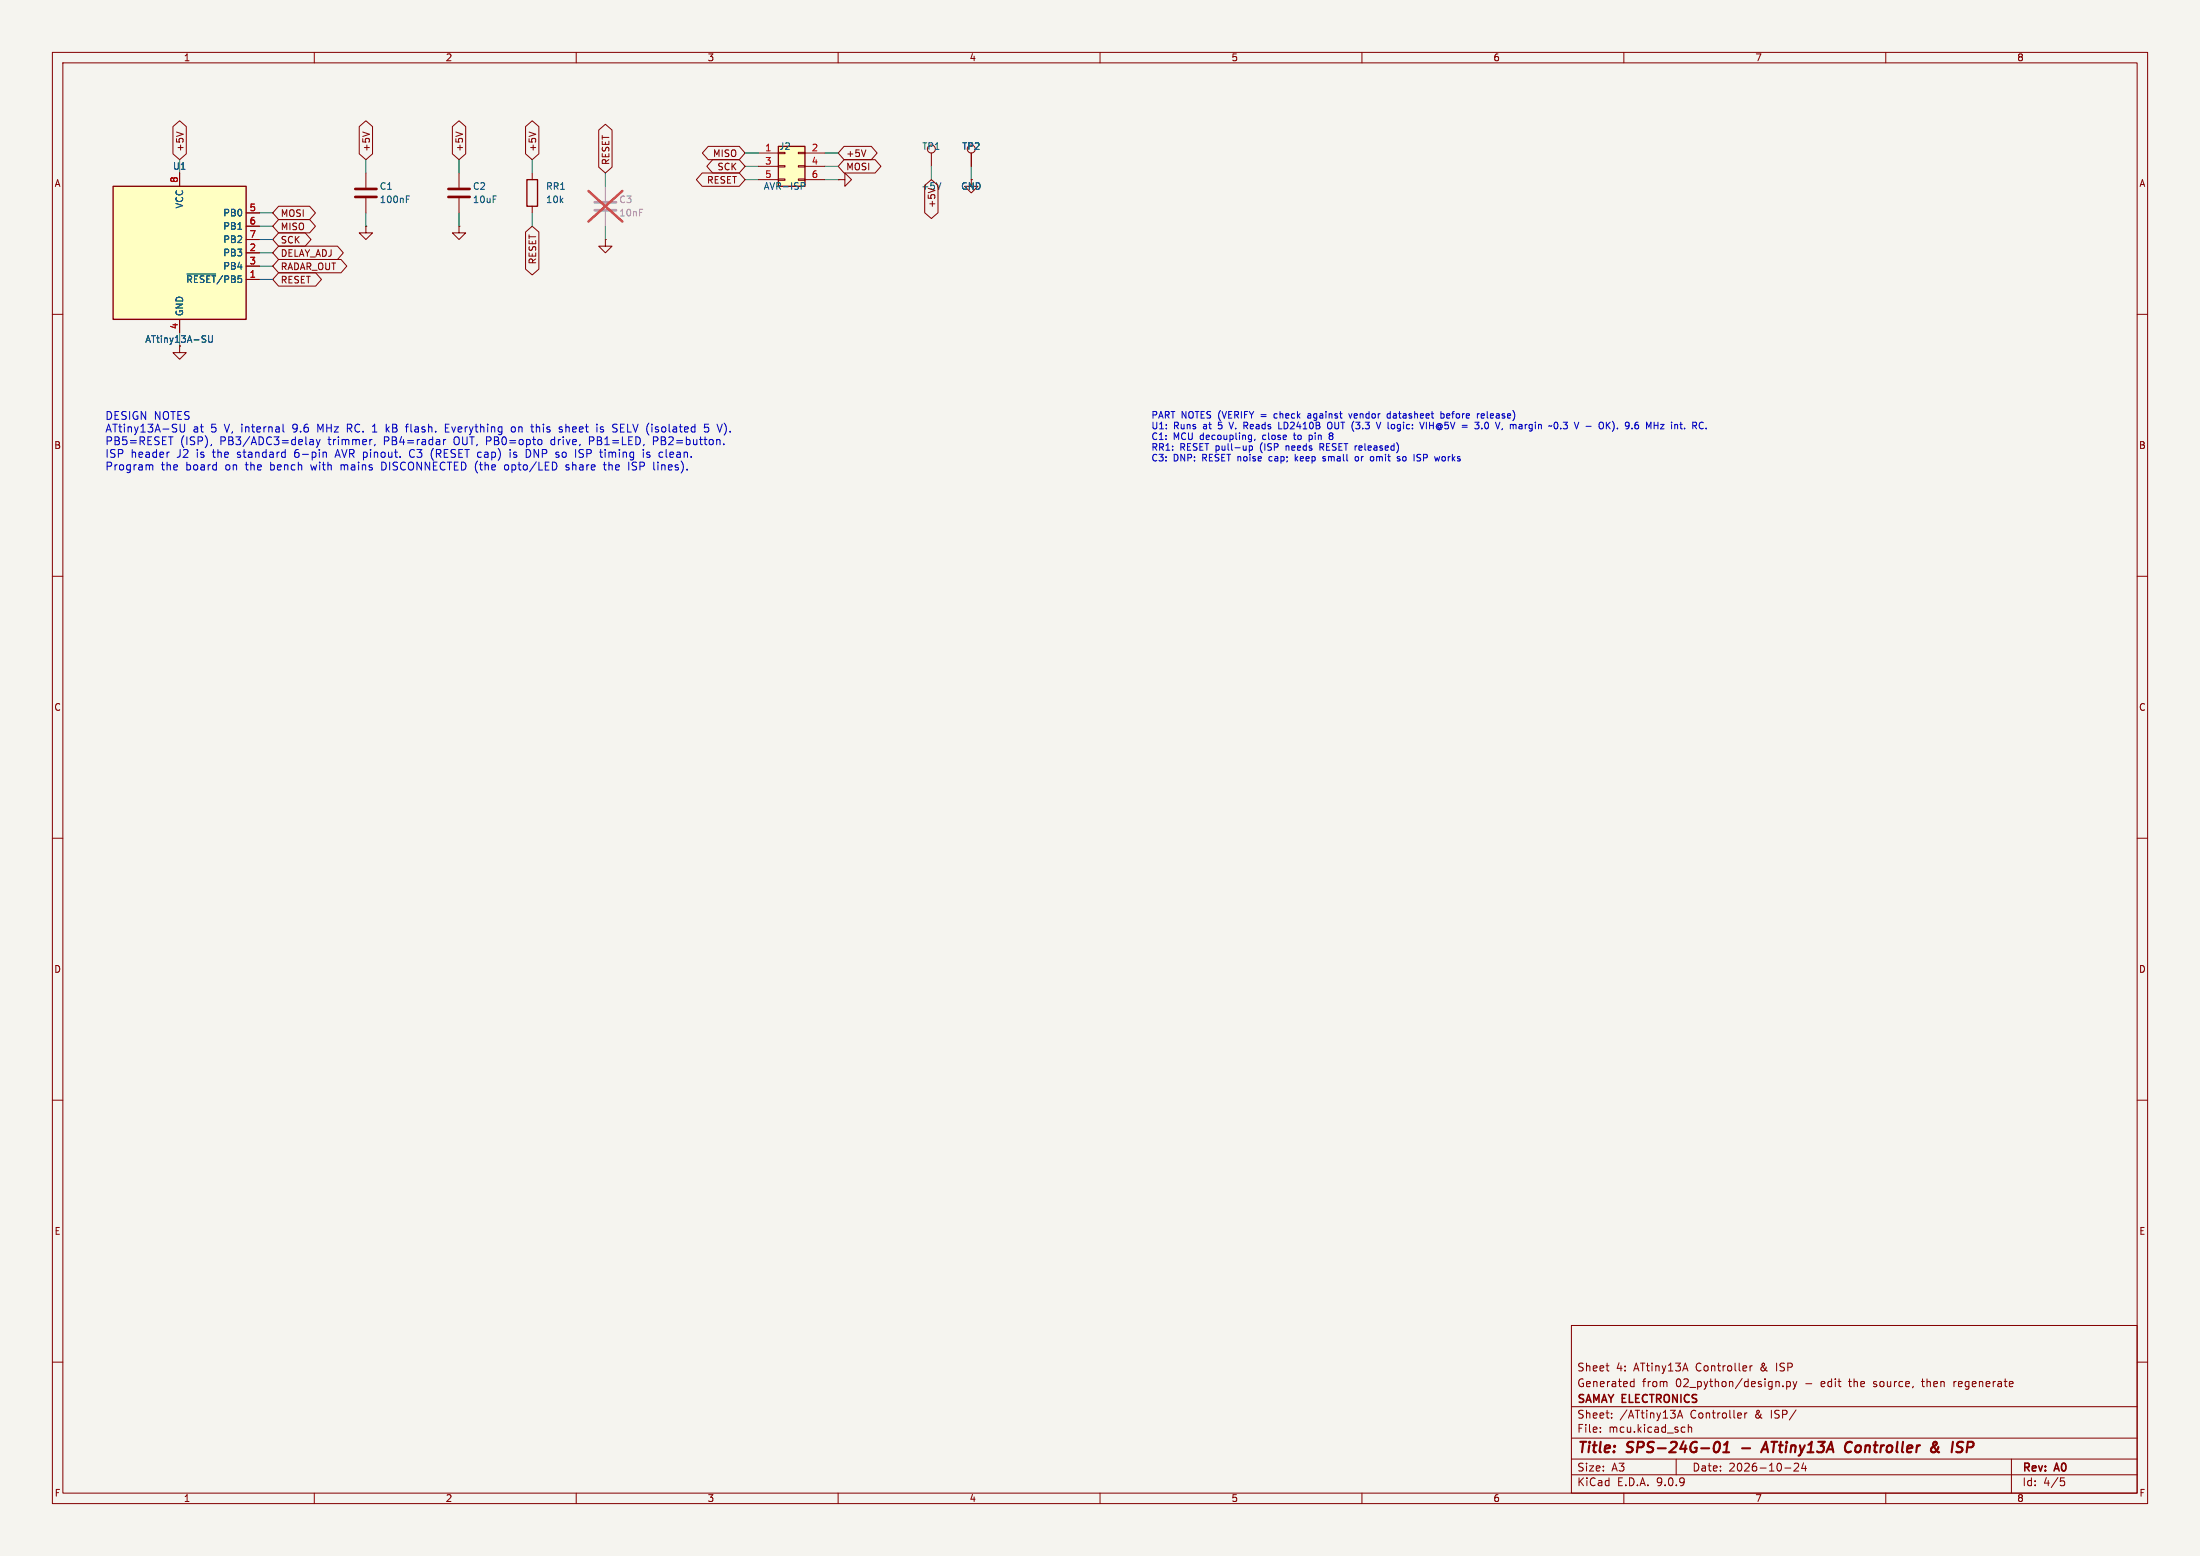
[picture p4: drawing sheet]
(kicad_sch
 (version 20250114)
 (generator "eeschema")
 (generator_version "9.0")
 (paper "A3")
 (title_block
  (title "SPS-24G-01 - ATtiny13A Controller & ISP")
  (date "2026-10-24")
  (rev "A0")
  (company "SAMAY ELECTRONICS")
  (comment 1 "Generated from 02_python/design.py - edit the source, then regenerate")
  (comment 2 "Sheet 4: ATtiny13A Controller & ISP"))
 (lib_symbols
  (symbol
   "MCU_Microchip_ATtiny:ATtiny13A-SS" (exclude_from_sim no) (in_bom yes) (on_board yes)
   (property
    "Reference"
    "U" (at -12.7 13.97 0) (effects (font (size 1.27 1.27)) (justify left bottom)))
   (property
    "Value"
    "ATtiny13A-SS" (at 2.54 -13.97 0) (effects (font (size 1.27 1.27)) (justify left top)))
   (property
    "Footprint"
    "Package_SO:SOIC-8_3.9x4.9mm_P1.27mm" (at 0 0 0) (effects (font (size 1.27 1.27)
    (italic yes)) (hide yes)))
   (property
    "Datasheet"
    "http://ww1.microchip.com/downloads/en/DeviceDoc/doc8126.pdf" (at 0 0 0) (effects (font (size 1.27 1.27)) (hide yes)))
   (property
    "Description"
    "20MHz, 1kB Flash, 64B SRAM, 64B EEPROM, debugWIRE, SOIC-8 (150 mil)" (at 0 0 0) (effects (font (size 1.27 1.27)) (hide yes)))
   (property
    "ki_keywords"
    "AVR 8bit Microcontroller tinyAVR" (at 0 0 0) (effects (font (size 1.27 1.27)) (hide yes)))
   (property
    "ki_fp_filters"
    "SOIC*3.9x4.9mm*P1.27mm*" (at 0 0 0) (effects (font (size 1.27 1.27)) (hide yes)))
   (symbol
    "ATtiny13A-SS_0_1"
    (rectangle (start -12.7 -12.7) (end 12.7 12.7) (stroke (width 0.254) (type default)) (fill (type background))))
   (symbol
    "ATtiny13A-SS_1_1"
    (pin
    power_in
    line (at 0 15.24 270) (length 2.54) (name
    "VCC" (effects (font (size 1.27 1.27)))) (number
    "8" (effects (font (size 1.27 1.27)))))
    (pin
    power_in
    line (at 0 -15.24 90) (length 2.54) (name
    "GND" (effects (font (size 1.27 1.27)))) (number
    "4" (effects (font (size 1.27 1.27)))))
    (pin
    bidirectional
    line (at 15.24 7.62 180) (length 2.54) (name
    "PB0" (effects (font (size 1.27 1.27)))) (number
    "5" (effects (font (size 1.27 1.27)))))
    (pin
    bidirectional
    line (at 15.24 5.08 180) (length 2.54) (name
    "PB1" (effects (font (size 1.27 1.27)))) (number
    "6" (effects (font (size 1.27 1.27)))))
    (pin
    bidirectional
    line (at 15.24 2.54 180) (length 2.54) (name
    "PB2" (effects (font (size 1.27 1.27)))) (number
    "7" (effects (font (size 1.27 1.27)))))
    (pin
    bidirectional
    line (at 15.24 0 180) (length 2.54) (name
    "PB3" (effects (font (size 1.27 1.27)))) (number
    "2" (effects (font (size 1.27 1.27)))))
    (pin
    bidirectional
    line (at 15.24 -2.54 180) (length 2.54) (name
    "PB4" (effects (font (size 1.27 1.27)))) (number
    "3" (effects (font (size 1.27 1.27)))))
    (pin
    bidirectional
    line (at 15.24 -5.08 180) (length 2.54) (name
    "~{RESET}/PB5" (effects (font (size 1.27 1.27)))) (number
    "1" (effects (font (size 1.27 1.27))))))
   (embedded_fonts no))
  (symbol
   "power:GND"
   (power)
   (pin_numbers (hide yes))
   (pin_names
    (offset 0) (hide yes)) (exclude_from_sim no) (in_bom yes) (on_board yes)
   (property
    "Reference"
    "#PWR" (at 0 -6.35 0) (effects (font (size 1.27 1.27)) (hide yes)))
   (property
    "Value"
    "GND" (at 0 -3.81 0) (effects (font (size 1.27 1.27))))
   (property
    "Footprint"
    "" (at 0 0 0) (effects (font (size 1.27 1.27)) (hide yes)))
   (property
    "Datasheet"
    "" (at 0 0 0) (effects (font (size 1.27 1.27)) (hide yes)))
   (property
    "Description"
    "Power symbol creates a global label with name \"GND\" , ground" (at 0 0 0) (effects (font (size 1.27 1.27)) (hide yes)))
   (property
    "ki_keywords"
    "global power" (at 0 0 0) (effects (font (size 1.27 1.27)) (hide yes)))
   (symbol
    "GND_0_1"
    (polyline (pts (xy 0 0) (xy 0 -1.27) (xy 1.27 -1.27) (xy 0 -2.54) (xy -1.27 -1.27) (xy 0 -1.27)) (stroke (width 0) (type default)) (fill (type none))))
   (symbol
    "GND_1_1"
    (pin
    power_in
    line (at 0 0 270) (length 0) (name
    "~" (effects (font (size 1.27 1.27)))) (number
    "1" (effects (font (size 1.27 1.27))))))
   (embedded_fonts no))
  (symbol
   "Device:C"
   (pin_numbers (hide yes))
   (pin_names
    (offset 0.254)) (exclude_from_sim no) (in_bom yes) (on_board yes)
   (property
    "Reference"
    "C" (at 0.635 2.54 0) (effects (font (size 1.27 1.27)) (justify left)))
   (property
    "Value"
    "C" (at 0.635 -2.54 0) (effects (font (size 1.27 1.27)) (justify left)))
   (property
    "Footprint"
    "" (at 0.9652 -3.81 0) (effects (font (size 1.27 1.27)) (hide yes)))
   (property
    "Datasheet"
    "~" (at 0 0 0) (effects (font (size 1.27 1.27)) (hide yes)))
   (property
    "Description"
    "Unpolarized capacitor" (at 0 0 0) (effects (font (size 1.27 1.27)) (hide yes)))
   (property
    "ki_keywords"
    "cap capacitor" (at 0 0 0) (effects (font (size 1.27 1.27)) (hide yes)))
   (property
    "ki_fp_filters"
    "C_*" (at 0 0 0) (effects (font (size 1.27 1.27)) (hide yes)))
   (symbol
    "C_0_1"
    (polyline (pts (xy -2.032 0.762) (xy 2.032 0.762)) (stroke (width 0.508) (type default)) (fill (type none)))
    (polyline (pts (xy -2.032 -0.762) (xy 2.032 -0.762)) (stroke (width 0.508) (type default)) (fill (type none))))
   (symbol
    "C_1_1"
    (pin
    passive
    line (at 0 3.81 270) (length 2.794) (name
    "~" (effects (font (size 1.27 1.27)))) (number
    "1" (effects (font (size 1.27 1.27)))))
    (pin
    passive
    line (at 0 -3.81 90) (length 2.794) (name
    "~" (effects (font (size 1.27 1.27)))) (number
    "2" (effects (font (size 1.27 1.27))))))
   (embedded_fonts no))
  (symbol
   "Device:R"
   (pin_numbers (hide yes))
   (pin_names
    (offset 0)) (exclude_from_sim no) (in_bom yes) (on_board yes)
   (property
    "Reference"
    "R" (at 2.032 0 90) (effects (font (size 1.27 1.27))))
   (property
    "Value"
    "R" (at 0 0 90) (effects (font (size 1.27 1.27))))
   (property
    "Footprint"
    "" (at -1.778 0 90) (effects (font (size 1.27 1.27)) (hide yes)))
   (property
    "Datasheet"
    "~" (at 0 0 0) (effects (font (size 1.27 1.27)) (hide yes)))
   (property
    "Description"
    "Resistor" (at 0 0 0) (effects (font (size 1.27 1.27)) (hide yes)))
   (property
    "ki_keywords"
    "R res resistor" (at 0 0 0) (effects (font (size 1.27 1.27)) (hide yes)))
   (property
    "ki_fp_filters"
    "R_*" (at 0 0 0) (effects (font (size 1.27 1.27)) (hide yes)))
   (symbol
    "R_0_1"
    (rectangle (start -1.016 -2.54) (end 1.016 2.54) (stroke (width 0.254) (type default)) (fill (type none))))
   (symbol
    "R_1_1"
    (pin
    passive
    line (at 0 3.81 270) (length 1.27) (name
    "~" (effects (font (size 1.27 1.27)))) (number
    "1" (effects (font (size 1.27 1.27)))))
    (pin
    passive
    line (at 0 -3.81 90) (length 1.27) (name
    "~" (effects (font (size 1.27 1.27)))) (number
    "2" (effects (font (size 1.27 1.27))))))
   (embedded_fonts no))
  (symbol
   "Connector_Generic:Conn_02x03_Odd_Even"
   (pin_names
    (offset 1.016) (hide yes)) (exclude_from_sim no) (in_bom yes) (on_board yes)
   (property
    "Reference"
    "J" (at 1.27 5.08 0) (effects (font (size 1.27 1.27))))
   (property
    "Value"
    "Conn_02x03_Odd_Even" (at 1.27 -5.08 0) (effects (font (size 1.27 1.27))))
   (property
    "Footprint"
    "" (at 0 0 0) (effects (font (size 1.27 1.27)) (hide yes)))
   (property
    "Datasheet"
    "~" (at 0 0 0) (effects (font (size 1.27 1.27)) (hide yes)))
   (property
    "Description"
    "Generic connector, double row, 02x03, odd/even pin numbering scheme (row 1 odd numbers, row 2 even numbers), script generated (kicad-library-utils/schlib/autogen/connector/)" (at 0 0 0) (effects (font (size 1.27 1.27)) (hide yes)))
   (property
    "ki_keywords"
    "connector" (at 0 0 0) (effects (font (size 1.27 1.27)) (hide yes)))
   (property
    "ki_fp_filters"
    "Connector*:*_2x??_*" (at 0 0 0) (effects (font (size 1.27 1.27)) (hide yes)))
   (symbol
    "Conn_02x03_Odd_Even_1_1"
    (rectangle (start -1.27 3.81) (end 3.81 -3.81) (stroke (width 0.254) (type default)) (fill (type background)))
    (rectangle (start -1.27 2.667) (end 0 2.413) (stroke (width 0.1524) (type default)) (fill (type none)))
    (rectangle (start -1.27 0.127) (end 0 -0.127) (stroke (width 0.1524) (type default)) (fill (type none)))
    (rectangle (start -1.27 -2.413) (end 0 -2.667) (stroke (width 0.1524) (type default)) (fill (type none)))
    (rectangle (start 3.81 2.667) (end 2.54 2.413) (stroke (width 0.1524) (type default)) (fill (type none)))
    (rectangle (start 3.81 0.127) (end 2.54 -0.127) (stroke (width 0.1524) (type default)) (fill (type none)))
    (rectangle (start 3.81 -2.413) (end 2.54 -2.667) (stroke (width 0.1524) (type default)) (fill (type none)))
    (pin
    passive
    line (at -5.08 2.54 0) (length 3.81) (name
    "Pin_1" (effects (font (size 1.27 1.27)))) (number
    "1" (effects (font (size 1.27 1.27)))))
    (pin
    passive
    line (at -5.08 0 0) (length 3.81) (name
    "Pin_3" (effects (font (size 1.27 1.27)))) (number
    "3" (effects (font (size 1.27 1.27)))))
    (pin
    passive
    line (at -5.08 -2.54 0) (length 3.81) (name
    "Pin_5" (effects (font (size 1.27 1.27)))) (number
    "5" (effects (font (size 1.27 1.27)))))
    (pin
    passive
    line (at 7.62 2.54 180) (length 3.81) (name
    "Pin_2" (effects (font (size 1.27 1.27)))) (number
    "2" (effects (font (size 1.27 1.27)))))
    (pin
    passive
    line (at 7.62 0 180) (length 3.81) (name
    "Pin_4" (effects (font (size 1.27 1.27)))) (number
    "4" (effects (font (size 1.27 1.27)))))
    (pin
    passive
    line (at 7.62 -2.54 180) (length 3.81) (name
    "Pin_6" (effects (font (size 1.27 1.27)))) (number
    "6" (effects (font (size 1.27 1.27))))))
   (embedded_fonts no))
  (symbol
   "Connector:TestPoint"
   (pin_numbers (hide yes))
   (pin_names
    (offset 0.762) (hide yes)) (exclude_from_sim no) (in_bom yes) (on_board yes)
   (property
    "Reference"
    "TP" (at 0 6.858 0) (effects (font (size 1.27 1.27))))
   (property
    "Value"
    "TestPoint" (at 0 5.08 0) (effects (font (size 1.27 1.27))))
   (property
    "Footprint"
    "" (at 5.08 0 0) (effects (font (size 1.27 1.27)) (hide yes)))
   (property
    "Datasheet"
    "~" (at 5.08 0 0) (effects (font (size 1.27 1.27)) (hide yes)))
   (property
    "Description"
    "test point" (at 0 0 0) (effects (font (size 1.27 1.27)) (hide yes)))
   (property
    "ki_keywords"
    "test point tp" (at 0 0 0) (effects (font (size 1.27 1.27)) (hide yes)))
   (property
    "ki_fp_filters"
    "Pin* Test*" (at 0 0 0) (effects (font (size 1.27 1.27)) (hide yes)))
   (symbol
    "TestPoint_0_1"
    (circle (center 0 3.302) (radius 0.762) (stroke (width 0) (type default)) (fill (type none))))
   (symbol
    "TestPoint_1_1"
    (pin
    passive
    line (at 0 0 90) (length 2.54) (name
    "1" (effects (font (size 1.27 1.27)))) (number
    "1" (effects (font (size 1.27 1.27))))))
   (embedded_fonts no)))
 (symbol
  (lib_id "MCU_Microchip_ATtiny:ATtiny13A-SS")
  (at 34.29 48.26 0)
  (unit 1)
  (exclude_from_sim no)
  (in_bom yes)
  (on_board yes)
  (dnp no)
  (property
   "Reference"
   "U1" (at 34.29 31.75 0) (effects (font (size 1.27 1.27))))
  (property
   "Value"
   "ATtiny13A-SU" (at 34.29 64.77 0) (effects (font (size 1.27 1.27))))
  (property
   "Footprint"
   "Package_SO:SOIC-8_3.9x4.9mm_P1.27mm" (at 34.29 48.26 0) (effects (font (size 1.27 1.27)) (hide yes)))
  (property
   "Datasheet"
   "http://ww1.microchip.com/downloads/en/DeviceDoc/doc8126.pdf" (at 34.29 48.26 0) (effects (font (size 1.27 1.27)) (hide yes)))
  (property
   "Description"
   "8-bit AVR MCU, SOIC-8, 1 kB flash. PB5=RESET, PB3=ADC3(delay pot), PB4=radar in, PB0=opto drive, PB1=LED, PB2=button." (at 34.29 48.26 0) (effects (font (size 1.27 1.27)) (hide yes)))
  (property
   "MPN"
   "ATTINY13A-SU" (at 34.29 48.26 0) (effects (font (size 1.27 1.27)) (hide yes)))
  (property
   "Manufacturer"
   "Microchip" (at 34.29 48.26 0) (effects (font (size 1.27 1.27)) (hide yes)))
  (property
   "Note"
   "Runs at 5 V. Reads LD2410B OUT (3.3 V logic: VIH@5V = 3.0 V, margin ~0.3 V - OK). 9.6 MHz int. RC." (at 34.29 48.26 0) (effects (font (size 1.27 1.27)) (hide yes)))
  (pin
   "8")
  (pin
   "4")
  (pin
   "5")
  (pin
   "6")
  (pin
   "7")
  (pin
   "2")
  (pin
   "3")
  (pin
   "1")
  (instances (project
    "bps_switch" (path
    "/ae9e4f14-9949-5765-bfd0-b48f9e079f88/016f30f4-977a-5dcd-927c-97df38a57556" (reference "U1") (unit 1)))))
 (wire
  (pts (xy 34.29 33.02) (xy 34.29 30.48))
  (stroke (width 0) (type default)))
 (global_label
  "+5V"
  (shape bidirectional)
  (at 34.29 30.48 90)
  (fields_autoplaced yes)
  (effects (font (size 1.27 1.27)) (justify left))
  (property
   "Intersheetrefs"
   "${INTERSHEET_REFS}" (at 34.29 30.48 0) (effects (font (size 1.27 1.27)) (justify left) (hide yes))))
 (wire
  (pts (xy 34.29 63.5) (xy 34.29 66.04))
  (stroke (width 0) (type default)))
 (symbol
  (lib_id "power:GND")
  (at 34.29 66.04 0)
  (unit 1)
  (exclude_from_sim no)
  (in_bom yes)
  (on_board yes)
  (dnp no)
  (property
   "Reference"
   "#PWR005" (at 34.29 72.39 0) (effects (font (size 1.27 1.27)) (hide yes)))
  (property
   "Value"
   "GND" (at 34.29 69.85 0) (effects (font (size 1 1)) (hide yes)))
  (property
   "Footprint"
   "" (at 34.29 66.04 0) (effects (font (size 1.27 1.27)) (hide yes)))
  (property
   "Datasheet"
   "" (at 34.29 66.04 0) (effects (font (size 1.27 1.27)) (hide yes)))
  (property
   "Description"
   "" (at 34.29 66.04 0) (effects (font (size 1.27 1.27)) (hide yes)))
  (pin
   "1")
  (instances (project
    "bps_switch" (path
    "/ae9e4f14-9949-5765-bfd0-b48f9e079f88/016f30f4-977a-5dcd-927c-97df38a57556" (reference "#PWR005") (unit 1)))))
 (wire
  (pts (xy 49.53 40.64) (xy 52.07 40.64))
  (stroke (width 0) (type default)))
 (global_label
  "MOSI"
  (shape bidirectional)
  (at 52.07 40.64 0)
  (fields_autoplaced yes)
  (effects (font (size 1.27 1.27)) (justify left))
  (property
   "Intersheetrefs"
   "${INTERSHEET_REFS}" (at 52.07 40.64 0) (effects (font (size 1.27 1.27)) (justify left) (hide yes))))
 (wire
  (pts (xy 49.53 43.18) (xy 52.07 43.18))
  (stroke (width 0) (type default)))
 (global_label
  "MISO"
  (shape bidirectional)
  (at 52.07 43.18 0)
  (fields_autoplaced yes)
  (effects (font (size 1.27 1.27)) (justify left))
  (property
   "Intersheetrefs"
   "${INTERSHEET_REFS}" (at 52.07 43.18 0) (effects (font (size 1.27 1.27)) (justify left) (hide yes))))
 (wire
  (pts (xy 49.53 45.72) (xy 52.07 45.72))
  (stroke (width 0) (type default)))
 (global_label
  "SCK"
  (shape bidirectional)
  (at 52.07 45.72 0)
  (fields_autoplaced yes)
  (effects (font (size 1.27 1.27)) (justify left))
  (property
   "Intersheetrefs"
   "${INTERSHEET_REFS}" (at 52.07 45.72 0) (effects (font (size 1.27 1.27)) (justify left) (hide yes))))
 (wire
  (pts (xy 49.53 48.26) (xy 52.07 48.26))
  (stroke (width 0) (type default)))
 (global_label
  "DELAY_ADJ"
  (shape bidirectional)
  (at 52.07 48.26 0)
  (fields_autoplaced yes)
  (effects (font (size 1.27 1.27)) (justify left))
  (property
   "Intersheetrefs"
   "${INTERSHEET_REFS}" (at 52.07 48.26 0) (effects (font (size 1.27 1.27)) (justify left) (hide yes))))
 (wire
  (pts (xy 49.53 50.8) (xy 52.07 50.8))
  (stroke (width 0) (type default)))
 (global_label
  "RADAR_OUT"
  (shape bidirectional)
  (at 52.07 50.8 0)
  (fields_autoplaced yes)
  (effects (font (size 1.27 1.27)) (justify left))
  (property
   "Intersheetrefs"
   "${INTERSHEET_REFS}" (at 52.07 50.8 0) (effects (font (size 1.27 1.27)) (justify left) (hide yes))))
 (wire
  (pts (xy 49.53 53.34) (xy 52.07 53.34))
  (stroke (width 0) (type default)))
 (global_label
  "RESET"
  (shape bidirectional)
  (at 52.07 53.34 0)
  (fields_autoplaced yes)
  (effects (font (size 1.27 1.27)) (justify left))
  (property
   "Intersheetrefs"
   "${INTERSHEET_REFS}" (at 52.07 53.34 0) (effects (font (size 1.27 1.27)) (justify left) (hide yes))))
 (symbol
  (lib_id "Device:C")
  (at 69.85 36.83 0)
  (unit 1)
  (exclude_from_sim no)
  (in_bom yes)
  (on_board yes)
  (dnp no)
  (property
   "Reference"
   "C1" (at 72.39 35.56 0) (effects (font (size 1.27 1.27)) (justify left)))
  (property
   "Value"
   "100nF" (at 72.39 38.1 0) (effects (font (size 1.27 1.27)) (justify left)))
  (property
   "Footprint"
   "Capacitor_SMD:C_0603_1608Metric" (at 69.85 36.83 0) (effects (font (size 1.27 1.27)) (hide yes)))
  (property
   "Datasheet"
   "~" (at 69.85 36.83 0) (effects (font (size 1.27 1.27)) (hide yes)))
  (property
   "Description"
   "Unpolarized capacitor" (at 69.85 36.83 0) (effects (font (size 1.27 1.27)) (hide yes)))
  (property
   "MPN"
   "0603 MLCC X7R 50V" (at 69.85 36.83 0) (effects (font (size 1.27 1.27)) (hide yes)))
  (property
   "Manufacturer"
   "Samsung / Murata" (at 69.85 36.83 0) (effects (font (size 1.27 1.27)) (hide yes)))
  (property
   "Note"
   "MCU decoupling, close to pin 8" (at 69.85 36.83 0) (effects (font (size 1.27 1.27)) (hide yes)))
  (pin
   "1")
  (pin
   "2")
  (instances (project
    "bps_switch" (path
    "/ae9e4f14-9949-5765-bfd0-b48f9e079f88/016f30f4-977a-5dcd-927c-97df38a57556" (reference "C1") (unit 1)))))
 (wire
  (pts (xy 69.85 33.02) (xy 69.85 30.48))
  (stroke (width 0) (type default)))
 (global_label
  "+5V"
  (shape bidirectional)
  (at 69.85 30.48 90)
  (fields_autoplaced yes)
  (effects (font (size 1.27 1.27)) (justify left))
  (property
   "Intersheetrefs"
   "${INTERSHEET_REFS}" (at 69.85 30.48 0) (effects (font (size 1.27 1.27)) (justify left) (hide yes))))
 (wire
  (pts (xy 69.85 40.64) (xy 69.85 43.18))
  (stroke (width 0) (type default)))
 (symbol
  (lib_id "power:GND")
  (at 69.85 43.18 0)
  (unit 1)
  (exclude_from_sim no)
  (in_bom yes)
  (on_board yes)
  (dnp no)
  (property
   "Reference"
   "#PWR006" (at 69.85 49.53 0) (effects (font (size 1.27 1.27)) (hide yes)))
  (property
   "Value"
   "GND" (at 69.85 46.99 0) (effects (font (size 1 1)) (hide yes)))
  (property
   "Footprint"
   "" (at 69.85 43.18 0) (effects (font (size 1.27 1.27)) (hide yes)))
  (property
   "Datasheet"
   "" (at 69.85 43.18 0) (effects (font (size 1.27 1.27)) (hide yes)))
  (property
   "Description"
   "" (at 69.85 43.18 0) (effects (font (size 1.27 1.27)) (hide yes)))
  (pin
   "1")
  (instances (project
    "bps_switch" (path
    "/ae9e4f14-9949-5765-bfd0-b48f9e079f88/016f30f4-977a-5dcd-927c-97df38a57556" (reference "#PWR006") (unit 1)))))
 (symbol
  (lib_id "Device:C")
  (at 87.63 36.83 0)
  (unit 1)
  (exclude_from_sim no)
  (in_bom yes)
  (on_board yes)
  (dnp no)
  (property
   "Reference"
   "C2" (at 90.17 35.56 0) (effects (font (size 1.27 1.27)) (justify left)))
  (property
   "Value"
   "10uF" (at 90.17 38.1 0) (effects (font (size 1.27 1.27)) (justify left)))
  (property
   "Footprint"
   "Capacitor_SMD:C_0805_2012Metric" (at 87.63 36.83 0) (effects (font (size 1.27 1.27)) (hide yes)))
  (property
   "Datasheet"
   "~" (at 87.63 36.83 0) (effects (font (size 1.27 1.27)) (hide yes)))
  (property
   "Description"
   "Unpolarized capacitor" (at 87.63 36.83 0) (effects (font (size 1.27 1.27)) (hide yes)))
  (property
   "MPN"
   "0805 MLCC X7R 50V" (at 87.63 36.83 0) (effects (font (size 1.27 1.27)) (hide yes)))
  (property
   "Manufacturer"
   "Samsung / Murata" (at 87.63 36.83 0) (effects (font (size 1.27 1.27)) (hide yes)))
  (pin
   "1")
  (pin
   "2")
  (instances (project
    "bps_switch" (path
    "/ae9e4f14-9949-5765-bfd0-b48f9e079f88/016f30f4-977a-5dcd-927c-97df38a57556" (reference "C2") (unit 1)))))
 (wire
  (pts (xy 87.63 33.02) (xy 87.63 30.48))
  (stroke (width 0) (type default)))
 (global_label
  "+5V"
  (shape bidirectional)
  (at 87.63 30.48 90)
  (fields_autoplaced yes)
  (effects (font (size 1.27 1.27)) (justify left))
  (property
   "Intersheetrefs"
   "${INTERSHEET_REFS}" (at 87.63 30.48 0) (effects (font (size 1.27 1.27)) (justify left) (hide yes))))
 (wire
  (pts (xy 87.63 40.64) (xy 87.63 43.18))
  (stroke (width 0) (type default)))
 (symbol
  (lib_id "power:GND")
  (at 87.63 43.18 0)
  (unit 1)
  (exclude_from_sim no)
  (in_bom yes)
  (on_board yes)
  (dnp no)
  (property
   "Reference"
   "#PWR007" (at 87.63 49.53 0) (effects (font (size 1.27 1.27)) (hide yes)))
  (property
   "Value"
   "GND" (at 87.63 46.99 0) (effects (font (size 1 1)) (hide yes)))
  (property
   "Footprint"
   "" (at 87.63 43.18 0) (effects (font (size 1.27 1.27)) (hide yes)))
  (property
   "Datasheet"
   "" (at 87.63 43.18 0) (effects (font (size 1.27 1.27)) (hide yes)))
  (property
   "Description"
   "" (at 87.63 43.18 0) (effects (font (size 1.27 1.27)) (hide yes)))
  (pin
   "1")
  (instances (project
    "bps_switch" (path
    "/ae9e4f14-9949-5765-bfd0-b48f9e079f88/016f30f4-977a-5dcd-927c-97df38a57556" (reference "#PWR007") (unit 1)))))
 (symbol
  (lib_id "Device:R")
  (at 101.6 36.83 0)
  (unit 1)
  (exclude_from_sim no)
  (in_bom yes)
  (on_board yes)
  (dnp no)
  (property
   "Reference"
   "RR1" (at 104.14 35.56 0) (effects (font (size 1.27 1.27)) (justify left)))
  (property
   "Value"
   "10k" (at 104.14 38.1 0) (effects (font (size 1.27 1.27)) (justify left)))
  (property
   "Footprint"
   "Resistor_SMD:R_0603_1608Metric" (at 101.6 36.83 0) (effects (font (size 1.27 1.27)) (hide yes)))
  (property
   "Datasheet"
   "~" (at 101.6 36.83 0) (effects (font (size 1.27 1.27)) (hide yes)))
  (property
   "Description"
   "Resistor" (at 101.6 36.83 0) (effects (font (size 1.27 1.27)) (hide yes)))
  (property
   "MPN"
   "0603 1% thick film" (at 101.6 36.83 0) (effects (font (size 1.27 1.27)) (hide yes)))
  (property
   "Manufacturer"
   "Yageo / Uniroyal" (at 101.6 36.83 0) (effects (font (size 1.27 1.27)) (hide yes)))
  (property
   "Note"
   "RESET pull-up (ISP needs RESET released)" (at 101.6 36.83 0) (effects (font (size 1.27 1.27)) (hide yes)))
  (pin
   "1")
  (pin
   "2")
  (instances (project
    "bps_switch" (path
    "/ae9e4f14-9949-5765-bfd0-b48f9e079f88/016f30f4-977a-5dcd-927c-97df38a57556" (reference "RR1") (unit 1)))))
 (wire
  (pts (xy 101.6 33.02) (xy 101.6 30.48))
  (stroke (width 0) (type default)))
 (global_label
  "+5V"
  (shape bidirectional)
  (at 101.6 30.48 90)
  (fields_autoplaced yes)
  (effects (font (size 1.27 1.27)) (justify left))
  (property
   "Intersheetrefs"
   "${INTERSHEET_REFS}" (at 101.6 30.48 0) (effects (font (size 1.27 1.27)) (justify left) (hide yes))))
 (wire
  (pts (xy 101.6 40.64) (xy 101.6 43.18))
  (stroke (width 0) (type default)))
 (global_label
  "RESET"
  (shape bidirectional)
  (at 101.6 43.18 270)
  (fields_autoplaced yes)
  (effects (font (size 1.27 1.27)) (justify right))
  (property
   "Intersheetrefs"
   "${INTERSHEET_REFS}" (at 101.6 43.18 0) (effects (font (size 1.27 1.27)) (justify right) (hide yes))))
 (symbol
  (lib_id "Device:C")
  (at 115.57 39.37 0)
  (unit 1)
  (exclude_from_sim no)
  (in_bom yes)
  (on_board yes)
  (dnp yes)
  (property
   "Reference"
   "C3" (at 118.11 38.1 0) (effects (font (size 1.27 1.27)) (justify left)))
  (property
   "Value"
   "10nF" (at 118.11 40.64 0) (effects (font (size 1.27 1.27)) (justify left)))
  (property
   "Footprint"
   "Capacitor_SMD:C_0603_1608Metric" (at 115.57 39.37 0) (effects (font (size 1.27 1.27)) (hide yes)))
  (property
   "Datasheet"
   "~" (at 115.57 39.37 0) (effects (font (size 1.27 1.27)) (hide yes)))
  (property
   "Description"
   "Unpolarized capacitor" (at 115.57 39.37 0) (effects (font (size 1.27 1.27)) (hide yes)))
  (property
   "MPN"
   "0603 MLCC X7R 50V" (at 115.57 39.37 0) (effects (font (size 1.27 1.27)) (hide yes)))
  (property
   "Manufacturer"
   "Samsung / Murata" (at 115.57 39.37 0) (effects (font (size 1.27 1.27)) (hide yes)))
  (property
   "Note"
   "DNP: RESET noise cap; keep small or omit so ISP works" (at 115.57 39.37 0) (effects (font (size 1.27 1.27)) (hide yes)))
  (pin
   "1")
  (pin
   "2")
  (instances (project
    "bps_switch" (path
    "/ae9e4f14-9949-5765-bfd0-b48f9e079f88/016f30f4-977a-5dcd-927c-97df38a57556" (reference "C3") (unit 1)))))
 (wire
  (pts (xy 115.57 35.56) (xy 115.57 33.02))
  (stroke (width 0) (type default)))
 (global_label
  "RESET"
  (shape bidirectional)
  (at 115.57 33.02 90)
  (fields_autoplaced yes)
  (effects (font (size 1.27 1.27)) (justify left))
  (property
   "Intersheetrefs"
   "${INTERSHEET_REFS}" (at 115.57 33.02 0) (effects (font (size 1.27 1.27)) (justify left) (hide yes))))
 (wire
  (pts (xy 115.57 43.18) (xy 115.57 45.72))
  (stroke (width 0) (type default)))
 (symbol
  (lib_id "power:GND")
  (at 115.57 45.72 0)
  (unit 1)
  (exclude_from_sim no)
  (in_bom yes)
  (on_board yes)
  (dnp no)
  (property
   "Reference"
   "#PWR008" (at 115.57 52.07 0) (effects (font (size 1.27 1.27)) (hide yes)))
  (property
   "Value"
   "GND" (at 115.57 49.53 0) (effects (font (size 1 1)) (hide yes)))
  (property
   "Footprint"
   "" (at 115.57 45.72 0) (effects (font (size 1.27 1.27)) (hide yes)))
  (property
   "Datasheet"
   "" (at 115.57 45.72 0) (effects (font (size 1.27 1.27)) (hide yes)))
  (property
   "Description"
   "" (at 115.57 45.72 0) (effects (font (size 1.27 1.27)) (hide yes)))
  (pin
   "1")
  (instances (project
    "bps_switch" (path
    "/ae9e4f14-9949-5765-bfd0-b48f9e079f88/016f30f4-977a-5dcd-927c-97df38a57556" (reference "#PWR008") (unit 1)))))
 (symbol
  (lib_id "Connector_Generic:Conn_02x03_Odd_Even")
  (at 149.86 31.75 0)
  (unit 1)
  (exclude_from_sim no)
  (in_bom yes)
  (on_board yes)
  (dnp no)
  (property
   "Reference"
   "J2" (at 149.86 27.94 0) (effects (font (size 1.27 1.27))))
  (property
   "Value"
   "AVR-ISP" (at 149.86 35.56 0) (effects (font (size 1.27 1.27))))
  (property
   "Footprint"
   "Connector_PinHeader_2.54mm:PinHeader_2x03_P2.54mm_Vertical" (at 149.86 31.75 0) (effects (font (size 1.27 1.27)) (hide yes)))
  (property
   "Datasheet"
   "~" (at 149.86 31.75 0) (effects (font (size 1.27 1.27)) (hide yes)))
  (property
   "Description"
   "Standard 6-pin AVR ISP: 1 MISO 2 VCC 3 SCK 4 MOSI 5 RST 6 GND" (at 149.86 31.75 0) (effects (font (size 1.27 1.27)) (hide yes)))
  (property
   "MPN"
   "2x3 2.54 mm header (or pads only / pogo)" (at 149.86 31.75 0) (effects (font (size 1.27 1.27)) (hide yes)))
  (property
   "Manufacturer"
   "generic" (at 149.86 31.75 0) (effects (font (size 1.27 1.27)) (hide yes)))
  (pin
   "1")
  (pin
   "3")
  (pin
   "5")
  (pin
   "2")
  (pin
   "4")
  (pin
   "6")
  (instances (project
    "bps_switch" (path
    "/ae9e4f14-9949-5765-bfd0-b48f9e079f88/016f30f4-977a-5dcd-927c-97df38a57556" (reference "J2") (unit 1)))))
 (wire
  (pts (xy 144.78 29.21) (xy 142.24 29.21))
  (stroke (width 0) (type default)))
 (global_label
  "MISO"
  (shape bidirectional)
  (at 142.24 29.21 180)
  (fields_autoplaced yes)
  (effects (font (size 1.27 1.27)) (justify right))
  (property
   "Intersheetrefs"
   "${INTERSHEET_REFS}" (at 142.24 29.21 0) (effects (font (size 1.27 1.27)) (justify right) (hide yes))))
 (wire
  (pts (xy 144.78 31.75) (xy 142.24 31.75))
  (stroke (width 0) (type default)))
 (global_label
  "SCK"
  (shape bidirectional)
  (at 142.24 31.75 180)
  (fields_autoplaced yes)
  (effects (font (size 1.27 1.27)) (justify right))
  (property
   "Intersheetrefs"
   "${INTERSHEET_REFS}" (at 142.24 31.75 0) (effects (font (size 1.27 1.27)) (justify right) (hide yes))))
 (wire
  (pts (xy 144.78 34.29) (xy 142.24 34.29))
  (stroke (width 0) (type default)))
 (global_label
  "RESET"
  (shape bidirectional)
  (at 142.24 34.29 180)
  (fields_autoplaced yes)
  (effects (font (size 1.27 1.27)) (justify right))
  (property
   "Intersheetrefs"
   "${INTERSHEET_REFS}" (at 142.24 34.29 0) (effects (font (size 1.27 1.27)) (justify right) (hide yes))))
 (wire
  (pts (xy 157.48 29.21) (xy 160.02 29.21))
  (stroke (width 0) (type default)))
 (global_label
  "+5V"
  (shape bidirectional)
  (at 160.02 29.21 0)
  (fields_autoplaced yes)
  (effects (font (size 1.27 1.27)) (justify left))
  (property
   "Intersheetrefs"
   "${INTERSHEET_REFS}" (at 160.02 29.21 0) (effects (font (size 1.27 1.27)) (justify left) (hide yes))))
 (wire
  (pts (xy 157.48 31.75) (xy 160.02 31.75))
  (stroke (width 0) (type default)))
 (global_label
  "MOSI"
  (shape bidirectional)
  (at 160.02 31.75 0)
  (fields_autoplaced yes)
  (effects (font (size 1.27 1.27)) (justify left))
  (property
   "Intersheetrefs"
   "${INTERSHEET_REFS}" (at 160.02 31.75 0) (effects (font (size 1.27 1.27)) (justify left) (hide yes))))
 (wire
  (pts (xy 157.48 34.29) (xy 160.02 34.29))
  (stroke (width 0) (type default)))
 (symbol
  (lib_id "power:GND")
  (at 160.02 34.29 90)
  (unit 1)
  (exclude_from_sim no)
  (in_bom yes)
  (on_board yes)
  (dnp no)
  (property
   "Reference"
   "#PWR009" (at 160.02 40.64 0) (effects (font (size 1.27 1.27)) (hide yes)))
  (property
   "Value"
   "GND" (at 160.02 38.1 0) (effects (font (size 1 1)) (hide yes)))
  (property
   "Footprint"
   "" (at 160.02 34.29 0) (effects (font (size 1.27 1.27)) (hide yes)))
  (property
   "Datasheet"
   "" (at 160.02 34.29 0) (effects (font (size 1.27 1.27)) (hide yes)))
  (property
   "Description"
   "" (at 160.02 34.29 0) (effects (font (size 1.27 1.27)) (hide yes)))
  (pin
   "1")
  (instances (project
    "bps_switch" (path
    "/ae9e4f14-9949-5765-bfd0-b48f9e079f88/016f30f4-977a-5dcd-927c-97df38a57556" (reference "#PWR009") (unit 1)))))
 (symbol
  (lib_id "Connector:TestPoint")
  (at 177.8 31.75 0)
  (unit 1)
  (exclude_from_sim no)
  (in_bom no)
  (on_board yes)
  (dnp no)
  (property
   "Reference"
   "TP1" (at 177.8 27.94 0) (effects (font (size 1.27 1.27))))
  (property
   "Value"
   "+5V" (at 177.8 35.56 0) (effects (font (size 1.27 1.27))))
  (property
   "Footprint"
   "TestPoint:TestPoint_Pad_D1.5mm" (at 177.8 31.75 0) (effects (font (size 1.27 1.27)) (hide yes)))
  (property
   "Datasheet"
   "~" (at 177.8 31.75 0) (effects (font (size 1.27 1.27)) (hide yes)))
  (property
   "Description"
   "test point" (at 177.8 31.75 0) (effects (font (size 1.27 1.27)) (hide yes)))
  (property
   "MPN"
   "Test pad 1.5 mm (no part)" (at 177.8 31.75 0) (effects (font (size 1.27 1.27)) (hide yes)))
  (property
   "Manufacturer"
   "" (at 177.8 31.75 0) (effects (font (size 1.27 1.27)) (hide yes)))
  (pin
   "1")
  (instances (project
    "bps_switch" (path
    "/ae9e4f14-9949-5765-bfd0-b48f9e079f88/016f30f4-977a-5dcd-927c-97df38a57556" (reference "TP1") (unit 1)))))
 (wire
  (pts (xy 177.8 31.75) (xy 177.8 34.29))
  (stroke (width 0) (type default)))
 (global_label
  "+5V"
  (shape bidirectional)
  (at 177.8 34.29 270)
  (fields_autoplaced yes)
  (effects (font (size 1.27 1.27)) (justify right))
  (property
   "Intersheetrefs"
   "${INTERSHEET_REFS}" (at 177.8 34.29 0) (effects (font (size 1.27 1.27)) (justify right) (hide yes))))
 (symbol
  (lib_id "Connector:TestPoint")
  (at 185.42 31.75 0)
  (unit 1)
  (exclude_from_sim no)
  (in_bom no)
  (on_board yes)
  (dnp no)
  (property
   "Reference"
   "TP2" (at 185.42 27.94 0) (effects (font (size 1.27 1.27))))
  (property
   "Value"
   "GND" (at 185.42 35.56 0) (effects (font (size 1.27 1.27))))
  (property
   "Footprint"
   "TestPoint:TestPoint_Pad_D1.5mm" (at 185.42 31.75 0) (effects (font (size 1.27 1.27)) (hide yes)))
  (property
   "Datasheet"
   "~" (at 185.42 31.75 0) (effects (font (size 1.27 1.27)) (hide yes)))
  (property
   "Description"
   "test point" (at 185.42 31.75 0) (effects (font (size 1.27 1.27)) (hide yes)))
  (property
   "MPN"
   "Test pad 1.5 mm (no part)" (at 185.42 31.75 0) (effects (font (size 1.27 1.27)) (hide yes)))
  (property
   "Manufacturer"
   "" (at 185.42 31.75 0) (effects (font (size 1.27 1.27)) (hide yes)))
  (pin
   "1")
  (instances (project
    "bps_switch" (path
    "/ae9e4f14-9949-5765-bfd0-b48f9e079f88/016f30f4-977a-5dcd-927c-97df38a57556" (reference "TP2") (unit 1)))))
 (wire
  (pts (xy 185.42 31.75) (xy 185.42 34.29))
  (stroke (width 0) (type default)))
 (symbol
  (lib_id "power:GND")
  (at 185.42 34.29 0)
  (unit 1)
  (exclude_from_sim no)
  (in_bom yes)
  (on_board yes)
  (dnp no)
  (property
   "Reference"
   "#PWR010" (at 185.42 40.64 0) (effects (font (size 1.27 1.27)) (hide yes)))
  (property
   "Value"
   "GND" (at 185.42 38.1 0) (effects (font (size 1 1)) (hide yes)))
  (property
   "Footprint"
   "" (at 185.42 34.29 0) (effects (font (size 1.27 1.27)) (hide yes)))
  (property
   "Datasheet"
   "" (at 185.42 34.29 0) (effects (font (size 1.27 1.27)) (hide yes)))
  (property
   "Description"
   "" (at 185.42 34.29 0) (effects (font (size 1.27 1.27)) (hide yes)))
  (pin
   "1")
  (instances (project
    "bps_switch" (path
    "/ae9e4f14-9949-5765-bfd0-b48f9e079f88/016f30f4-977a-5dcd-927c-97df38a57556" (reference "#PWR010") (unit 1)))))
 (text
  "DESIGN NOTES\nATtiny13A-SU at 5 V, internal 9.6 MHz RC. 1 kB flash. Everything on this sheet is SELV (isolated 5 V).\nPB5=RESET (ISP), PB3/ADC3=delay trimmer, PB4=radar OUT, PB0=opto drive, PB1=LED, PB2=button.\nISP header J2 is the standard 6-pin AVR pinout. C3 (RESET cap) is DNP so ISP timing is clean.\nProgram the board on the bench with mains DISCONNECTED (the opto/LED share the ISP lines)."
  (exclude_from_sim no)
  (at 20 78.74 0)
  (effects (font (size 1.5 1.5)) (justify left top)))
 (text
  "PART NOTES (VERIFY = check against vendor datasheet before release)\nU1: Runs at 5 V. Reads LD2410B OUT (3.3 V logic: VIH@5V = 3.0 V, margin ~0.3 V - OK). 9.6 MHz int. RC.\nC1: MCU decoupling, close to pin 8\nRR1: RESET pull-up (ISP needs RESET released)\nC3: DNP: RESET noise cap; keep small or omit so ISP works"
  (exclude_from_sim no)
  (at 219.71 78.74 0)
  (effects (font (size 1.27 1.27)) (justify left top))))
